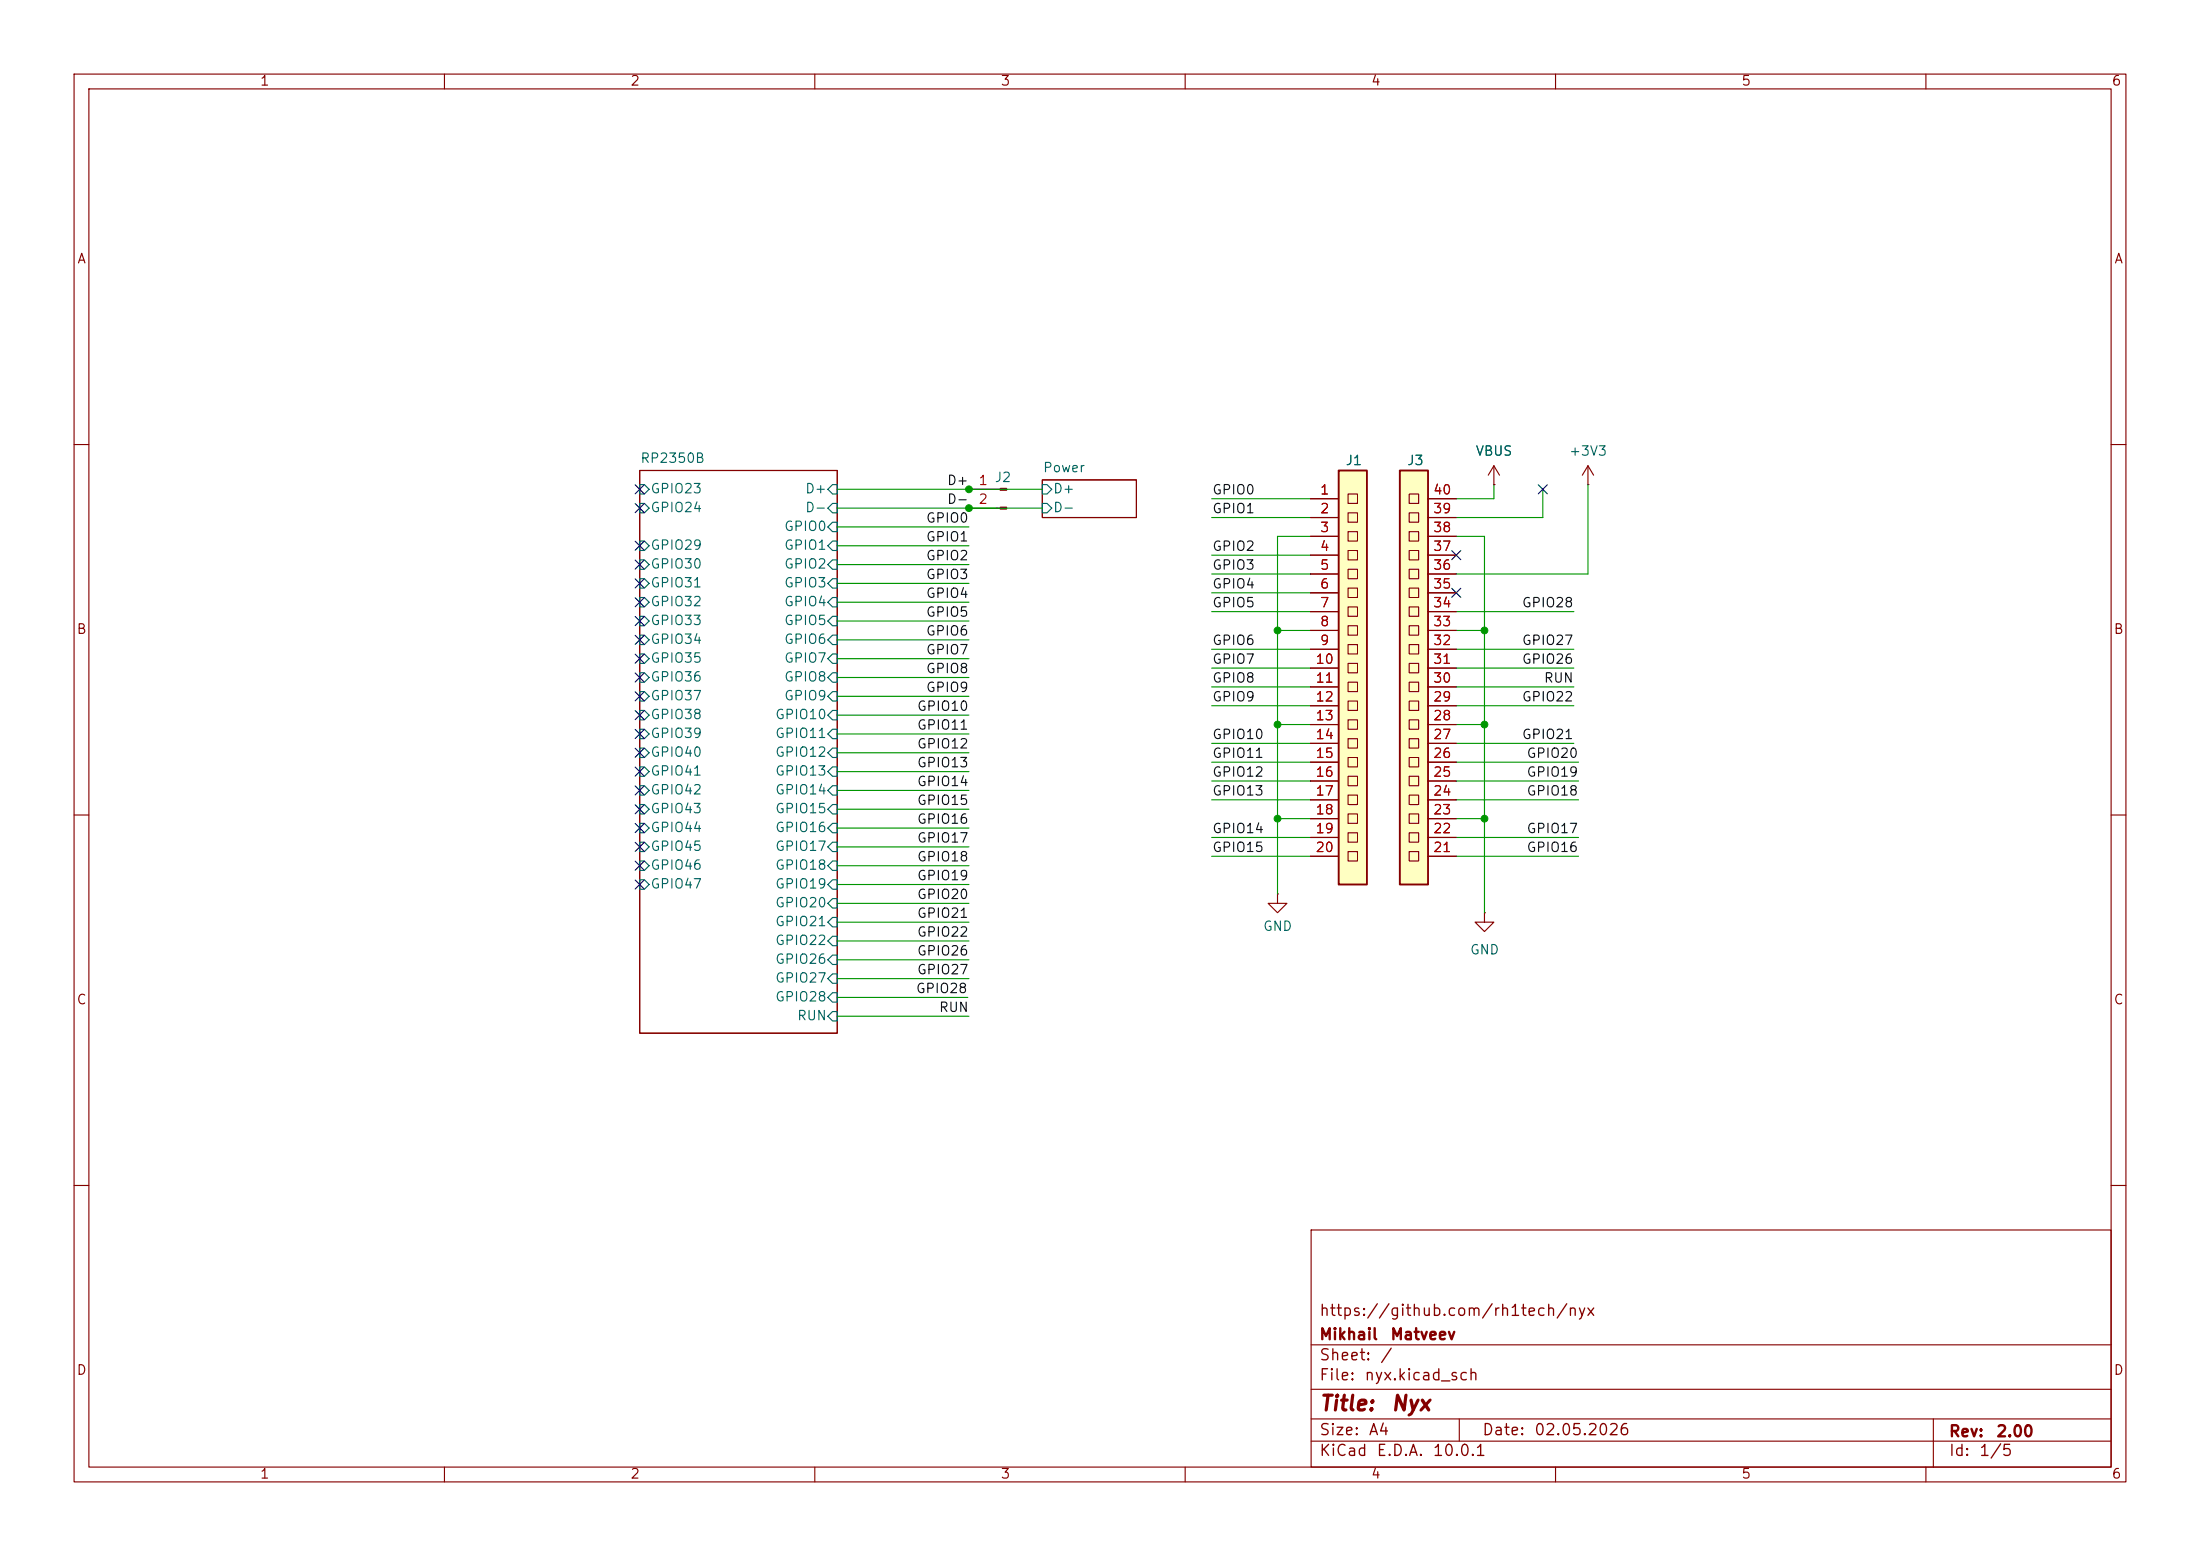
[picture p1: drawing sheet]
(kicad_sch
 (version 20260306)
 (generator "eeschema")
 (generator_version "10.0")
 (paper "A4")
 (title_block
  (title "${NAME}")
  (date "${DATE}")
  (rev "${VERSION}")
  (company "Mikhail Matveev")
  (comment 1 "https://github.com/rh1tech/nyx"))
 (lib_symbols
  (symbol "Nyx:+3V3"
   (power global)
   (pin_numbers (hide yes))
   (pin_names
    (offset 0) (hide yes)) (exclude_from_sim no) (in_bom yes) (on_board yes)
   (in_pos_files yes)
   (duplicate_pin_numbers_are_jumpers no)
   (property "Reference" "#PWR" (at 0 -3.81 0) (show_name no) (do_not_autoplace no) (hide yes) (effects (font (size 1.27 1.27))))
   (property "Value" "+3V3" (at 0 3.556 0) (show_name no) (do_not_autoplace no) (effects (font (size 1.27 1.27))))
   (property "Footprint" "" (at 0 0 0) (show_name no) (do_not_autoplace no) (hide yes) (effects (font (size 1.27 1.27))))
   (property "Datasheet" "" (at 0 0 0) (show_name no) (do_not_autoplace no) (hide yes) (effects (font (size 1.27 1.27))))
   (property "Description" "Power symbol creates a global label with name \"+3V3\"" (at 0 0 0) (show_name no) (do_not_autoplace no) (hide yes) (effects (font (size 1.27 1.27))))
   (symbol "+3V3_0_1"
    (polyline (pts (xy -0.762 1.27) (xy 0 2.54)) (stroke (width 0) (type default)) (fill (type none)))
    (polyline (pts (xy 0 2.54) (xy 0.762 1.27)) (stroke (width 0) (type default)) (fill (type none)))
    (polyline (pts (xy 0 0) (xy 0 2.54)) (stroke (width 0) (type default)) (fill (type none))))
   (symbol "+3V3_1_1"
    (pin power_in line (at 0 0 90) (length 0) (name "" (effects (font (size 1.27 1.27)))) (number "1" (effects (font (size 1.27 1.27))))))
   (embedded_fonts no))
  (symbol "Nyx:CON_PICO_1-20" (exclude_from_sim no) (in_bom yes) (on_board yes)
   (in_pos_files yes)
   (duplicate_pin_numbers_are_jumpers no)
   (property "Reference" "J2" (at -15.875 29.21 0) (show_name no) (do_not_autoplace no) (effects (font (size 1.27 1.27)) (justify left)))
   (property "Value" "" (at 3.81 -15.24 0) (show_name no) (do_not_autoplace no) (effects (font (size 1.27 1.27))))
   (property "Footprint" "Nyx:CON_PICO_1-20" (at 1.27 -15.24 0) (show_name no) (do_not_autoplace no) (hide yes) (effects (font (size 1.27 1.27))))
   (property "Datasheet" "" (at 3.81 -15.24 0) (show_name no) (do_not_autoplace no) (hide yes) (effects (font (size 1.27 1.27))))
   (property "Description" "" (at 0 0 0) (show_name no) (do_not_autoplace no) (hide yes) (effects (font (size 1.27 1.27))))
   (symbol "CON_PICO_1-20_0_1"
    (rectangle (start -16.51 26.67) (end -12.7 -29.21) (stroke (width 0.254) (type default)) (fill (type background)))
    (rectangle (start -15.24 23.495) (end -13.97 22.225) (stroke (width 0) (type default)) (fill (type none)))
    (rectangle (start -15.24 20.955) (end -13.97 19.685) (stroke (width 0) (type default)) (fill (type none)))
    (rectangle (start -15.24 18.415) (end -13.97 17.145) (stroke (width 0) (type default)) (fill (type none)))
    (rectangle (start -15.24 15.875) (end -13.97 14.605) (stroke (width 0) (type default)) (fill (type none)))
    (rectangle (start -15.24 13.335) (end -13.97 12.065) (stroke (width 0) (type default)) (fill (type none)))
    (rectangle (start -15.24 10.795) (end -13.97 9.525) (stroke (width 0) (type default)) (fill (type none)))
    (rectangle (start -15.24 8.255) (end -13.97 6.985) (stroke (width 0) (type default)) (fill (type none)))
    (rectangle (start -15.24 5.715) (end -13.97 4.445) (stroke (width 0) (type default)) (fill (type none)))
    (rectangle (start -15.24 3.175) (end -13.97 1.905) (stroke (width 0) (type default)) (fill (type none)))
    (rectangle (start -15.24 0.635) (end -13.97 -0.635) (stroke (width 0) (type default)) (fill (type none)))
    (rectangle (start -15.24 -1.905) (end -13.97 -3.175) (stroke (width 0) (type default)) (fill (type none)))
    (rectangle (start -15.24 -4.445) (end -13.97 -5.715) (stroke (width 0) (type default)) (fill (type none)))
    (rectangle (start -15.24 -6.985) (end -13.97 -8.255) (stroke (width 0) (type default)) (fill (type none)))
    (rectangle (start -15.24 -9.525) (end -13.97 -10.795) (stroke (width 0) (type default)) (fill (type none)))
    (rectangle (start -15.24 -12.065) (end -13.97 -13.335) (stroke (width 0) (type default)) (fill (type none)))
    (rectangle (start -15.24 -14.605) (end -13.97 -15.875) (stroke (width 0) (type default)) (fill (type none)))
    (rectangle (start -15.24 -17.145) (end -13.97 -18.415) (stroke (width 0) (type default)) (fill (type none)))
    (rectangle (start -15.24 -19.685) (end -13.97 -20.955) (stroke (width 0) (type default)) (fill (type none)))
    (rectangle (start -15.24 -22.225) (end -13.97 -23.495) (stroke (width 0) (type default)) (fill (type none)))
    (rectangle (start -15.24 -24.765) (end -13.97 -26.035) (stroke (width 0) (type default)) (fill (type none))))
   (symbol "CON_PICO_1-20_1_1"
    (pin input line (at -20.32 22.86 0) (length 3.81) (name "" (effects (font (size 1.27 1.27)))) (number "1" (effects (font (size 1.27 1.27)))))
    (pin input line (at -20.32 20.32 0) (length 3.81) (name "" (effects (font (size 1.27 1.27)))) (number "2" (effects (font (size 1.27 1.27)))))
    (pin input line (at -20.32 17.78 0) (length 3.81) (name "" (effects (font (size 1.27 1.27)))) (number "3" (effects (font (size 1.27 1.27)))))
    (pin input line (at -20.32 15.24 0) (length 3.81) (name "" (effects (font (size 1.27 1.27)))) (number "4" (effects (font (size 1.27 1.27)))))
    (pin input line (at -20.32 12.7 0) (length 3.81) (name "" (effects (font (size 1.27 1.27)))) (number "5" (effects (font (size 1.27 1.27)))))
    (pin input line (at -20.32 10.16 0) (length 3.81) (name "" (effects (font (size 1.27 1.27)))) (number "6" (effects (font (size 1.27 1.27)))))
    (pin input line (at -20.32 7.62 0) (length 3.81) (name "" (effects (font (size 1.27 1.27)))) (number "7" (effects (font (size 1.27 1.27)))))
    (pin input line (at -20.32 5.08 0) (length 3.81) (name "" (effects (font (size 1.27 1.27)))) (number "8" (effects (font (size 1.27 1.27)))))
    (pin input line (at -20.32 2.54 0) (length 3.81) (name "" (effects (font (size 1.27 1.27)))) (number "9" (effects (font (size 1.27 1.27)))))
    (pin input line (at -20.32 0 0) (length 3.81) (name "" (effects (font (size 1.27 1.27)))) (number "10" (effects (font (size 1.27 1.27)))))
    (pin input line (at -20.32 -2.54 0) (length 3.81) (name "" (effects (font (size 1.27 1.27)))) (number "11" (effects (font (size 1.27 1.27)))))
    (pin input line (at -20.32 -5.08 0) (length 3.81) (name "" (effects (font (size 1.27 1.27)))) (number "12" (effects (font (size 1.27 1.27)))))
    (pin input line (at -20.32 -7.62 0) (length 3.81) (name "" (effects (font (size 1.27 1.27)))) (number "13" (effects (font (size 1.27 1.27)))))
    (pin input line (at -20.32 -10.16 0) (length 3.81) (name "" (effects (font (size 1.27 1.27)))) (number "14" (effects (font (size 1.27 1.27)))))
    (pin input line (at -20.32 -12.7 0) (length 3.81) (name "" (effects (font (size 1.27 1.27)))) (number "15" (effects (font (size 1.27 1.27)))))
    (pin input line (at -20.32 -15.24 0) (length 3.81) (name "" (effects (font (size 1.27 1.27)))) (number "16" (effects (font (size 1.27 1.27)))))
    (pin input line (at -20.32 -17.78 0) (length 3.81) (name "" (effects (font (size 1.27 1.27)))) (number "17" (effects (font (size 1.27 1.27)))))
    (pin input line (at -20.32 -20.32 0) (length 3.81) (name "" (effects (font (size 1.27 1.27)))) (number "18" (effects (font (size 1.27 1.27)))))
    (pin input line (at -20.32 -22.86 0) (length 3.81) (name "" (effects (font (size 1.27 1.27)))) (number "19" (effects (font (size 1.27 1.27)))))
    (pin input line (at -20.32 -25.4 0) (length 3.81) (name "" (effects (font (size 1.27 1.27)))) (number "20" (effects (font (size 1.27 1.27))))))
   (embedded_fonts no))
  (symbol "Nyx:CON_PICO_21-40" (exclude_from_sim no) (in_bom yes) (on_board yes)
   (in_pos_files yes)
   (duplicate_pin_numbers_are_jumpers no)
   (property "Reference" "J1" (at 15.875 29.21 0) (show_name no) (do_not_autoplace no) (effects (font (size 1.27 1.27))))
   (property "Value" "" (at 3.81 -15.24 0) (show_name no) (do_not_autoplace no) (effects (font (size 1.27 1.27))))
   (property "Footprint" "Nyx:CON_PICO_21-40" (at 1.27 -15.24 0) (show_name no) (do_not_autoplace no) (hide yes) (effects (font (size 1.27 1.27))))
   (property "Datasheet" "" (at 3.81 -15.24 0) (show_name no) (do_not_autoplace no) (hide yes) (effects (font (size 1.27 1.27))))
   (property "Description" "" (at 0 0 0) (show_name no) (do_not_autoplace no) (hide yes) (effects (font (size 1.27 1.27))))
   (symbol "CON_PICO_21-40_0_1"
    (rectangle (start 13.97 26.67) (end 17.78 -29.21) (stroke (width 0.254) (type default)) (fill (type background)))
    (rectangle (start 15.24 23.495) (end 16.51 22.225) (stroke (width 0) (type default)) (fill (type none)))
    (rectangle (start 15.24 20.955) (end 16.51 19.685) (stroke (width 0) (type default)) (fill (type none)))
    (rectangle (start 15.24 18.415) (end 16.51 17.145) (stroke (width 0) (type default)) (fill (type none)))
    (rectangle (start 15.24 15.875) (end 16.51 14.605) (stroke (width 0) (type default)) (fill (type none)))
    (rectangle (start 15.24 13.335) (end 16.51 12.065) (stroke (width 0) (type default)) (fill (type none)))
    (rectangle (start 15.24 10.795) (end 16.51 9.525) (stroke (width 0) (type default)) (fill (type none)))
    (rectangle (start 15.24 8.255) (end 16.51 6.985) (stroke (width 0) (type default)) (fill (type none)))
    (rectangle (start 15.24 5.715) (end 16.51 4.445) (stroke (width 0) (type default)) (fill (type none)))
    (rectangle (start 15.24 3.175) (end 16.51 1.905) (stroke (width 0) (type default)) (fill (type none)))
    (rectangle (start 15.24 0.635) (end 16.51 -0.635) (stroke (width 0) (type default)) (fill (type none)))
    (rectangle (start 15.24 -1.905) (end 16.51 -3.175) (stroke (width 0) (type default)) (fill (type none)))
    (rectangle (start 15.24 -4.445) (end 16.51 -5.715) (stroke (width 0) (type default)) (fill (type none)))
    (rectangle (start 15.24 -6.985) (end 16.51 -8.255) (stroke (width 0) (type default)) (fill (type none)))
    (rectangle (start 15.24 -9.525) (end 16.51 -10.795) (stroke (width 0) (type default)) (fill (type none)))
    (rectangle (start 15.24 -12.065) (end 16.51 -13.335) (stroke (width 0) (type default)) (fill (type none)))
    (rectangle (start 15.24 -14.605) (end 16.51 -15.875) (stroke (width 0) (type default)) (fill (type none)))
    (rectangle (start 15.24 -17.145) (end 16.51 -18.415) (stroke (width 0) (type default)) (fill (type none)))
    (rectangle (start 15.24 -19.685) (end 16.51 -20.955) (stroke (width 0) (type default)) (fill (type none)))
    (rectangle (start 15.24 -22.225) (end 16.51 -23.495) (stroke (width 0) (type default)) (fill (type none)))
    (rectangle (start 15.24 -24.765) (end 16.51 -26.035) (stroke (width 0) (type default)) (fill (type none))))
   (symbol "CON_PICO_21-40_1_1"
    (pin input line (at 21.59 -25.4 180) (length 3.81) (name "" (effects (font (size 1.27 1.27)))) (number "21" (effects (font (size 1.27 1.27)))))
    (pin input line (at 21.59 -22.86 180) (length 3.81) (name "" (effects (font (size 1.27 1.27)))) (number "22" (effects (font (size 1.27 1.27)))))
    (pin input line (at 21.59 -20.32 180) (length 3.81) (name "" (effects (font (size 1.27 1.27)))) (number "23" (effects (font (size 1.27 1.27)))))
    (pin input line (at 21.59 -17.78 180) (length 3.81) (name "" (effects (font (size 1.27 1.27)))) (number "24" (effects (font (size 1.27 1.27)))))
    (pin input line (at 21.59 -15.24 180) (length 3.81) (name "" (effects (font (size 1.27 1.27)))) (number "25" (effects (font (size 1.27 1.27)))))
    (pin input line (at 21.59 -12.7 180) (length 3.81) (name "" (effects (font (size 1.27 1.27)))) (number "26" (effects (font (size 1.27 1.27)))))
    (pin input line (at 21.59 -10.16 180) (length 3.81) (name "" (effects (font (size 1.27 1.27)))) (number "27" (effects (font (size 1.27 1.27)))))
    (pin input line (at 21.59 -7.62 180) (length 3.81) (name "" (effects (font (size 1.27 1.27)))) (number "28" (effects (font (size 1.27 1.27)))))
    (pin input line (at 21.59 -5.08 180) (length 3.81) (name "" (effects (font (size 1.27 1.27)))) (number "29" (effects (font (size 1.27 1.27)))))
    (pin input line (at 21.59 -2.54 180) (length 3.81) (name "" (effects (font (size 1.27 1.27)))) (number "30" (effects (font (size 1.27 1.27)))))
    (pin input line (at 21.59 0 180) (length 3.81) (name "" (effects (font (size 1.27 1.27)))) (number "31" (effects (font (size 1.27 1.27)))))
    (pin input line (at 21.59 2.54 180) (length 3.81) (name "" (effects (font (size 1.27 1.27)))) (number "32" (effects (font (size 1.27 1.27)))))
    (pin input line (at 21.59 5.08 180) (length 3.81) (name "" (effects (font (size 1.27 1.27)))) (number "33" (effects (font (size 1.27 1.27)))))
    (pin input line (at 21.59 7.62 180) (length 3.81) (name "" (effects (font (size 1.27 1.27)))) (number "34" (effects (font (size 1.27 1.27)))))
    (pin input line (at 21.59 10.16 180) (length 3.81) (name "" (effects (font (size 1.27 1.27)))) (number "35" (effects (font (size 1.27 1.27)))))
    (pin input line (at 21.59 12.7 180) (length 3.81) (name "" (effects (font (size 1.27 1.27)))) (number "36" (effects (font (size 1.27 1.27)))))
    (pin input line (at 21.59 15.24 180) (length 3.81) (name "" (effects (font (size 1.27 1.27)))) (number "37" (effects (font (size 1.27 1.27)))))
    (pin input line (at 21.59 17.78 180) (length 3.81) (name "" (effects (font (size 1.27 1.27)))) (number "38" (effects (font (size 1.27 1.27)))))
    (pin input line (at 21.59 20.32 180) (length 3.81) (name "" (effects (font (size 1.27 1.27)))) (number "39" (effects (font (size 1.27 1.27)))))
    (pin input line (at 21.59 22.86 180) (length 3.81) (name "" (effects (font (size 1.27 1.27)))) (number "40" (effects (font (size 1.27 1.27))))))
   (embedded_fonts no))
  (symbol "Nyx:Conn_01x02_Pin"
   (pin_names
    (offset 1.016) (hide yes)) (exclude_from_sim no) (in_bom yes) (on_board yes)
   (in_pos_files yes)
   (duplicate_pin_numbers_are_jumpers no)
   (property "Reference" "J" (at 0 2.54 0) (show_name no) (do_not_autoplace no) (effects (font (size 1.27 1.27))))
   (property "Value" "Conn_01x02_Pin" (at 0 -5.08 0) (show_name no) (do_not_autoplace no) (effects (font (size 1.27 1.27))))
   (property "Footprint" "" (at 0 0 0) (show_name no) (do_not_autoplace no) (hide yes) (effects (font (size 1.27 1.27))))
   (property "Datasheet" "" (at 0 0 0) (show_name no) (do_not_autoplace no) (hide yes) (effects (font (size 1.27 1.27))))
   (property "Description" "Generic connector, single row, 01x02, script generated" (at 0 0 0) (show_name no) (do_not_autoplace no) (hide yes) (effects (font (size 1.27 1.27))))
   (property "ki_locked" "" (at 0 0 0) (show_name no) (do_not_autoplace no) (effects (font (size 1.27 1.27))))
   (symbol "Conn_01x02_Pin_1_1"
    (rectangle (start 0.8636 0.127) (end 0 -0.127) (stroke (width 0.1524) (type default)) (fill (type outline)))
    (rectangle (start 0.8636 -2.413) (end 0 -2.667) (stroke (width 0.1524) (type default)) (fill (type outline)))
    (polyline (pts (xy 1.27 0) (xy 0.8636 0)) (stroke (width 0.1524) (type default)) (fill (type none)))
    (polyline (pts (xy 1.27 -2.54) (xy 0.8636 -2.54)) (stroke (width 0.1524) (type default)) (fill (type none)))
    (pin passive line (at 5.08 0 180) (length 3.81) (name "Pin_1" (effects (font (size 1.27 1.27)))) (number "1" (effects (font (size 1.27 1.27)))))
    (pin passive line (at 5.08 -2.54 180) (length 3.81) (name "Pin_2" (effects (font (size 1.27 1.27)))) (number "2" (effects (font (size 1.27 1.27))))))
   (embedded_fonts no))
  (symbol "Nyx:GND"
   (power global)
   (pin_numbers (hide yes))
   (pin_names
    (offset 0) (hide yes)) (exclude_from_sim no) (in_bom yes) (on_board yes)
   (in_pos_files yes)
   (duplicate_pin_numbers_are_jumpers no)
   (property "Reference" "#PWR" (at 0 -6.35 0) (show_name no) (do_not_autoplace no) (hide yes) (effects (font (size 1.27 1.27))))
   (property "Value" "GND" (at 0 -3.81 0) (show_name no) (do_not_autoplace no) (effects (font (size 1.27 1.27))))
   (property "Footprint" "" (at 0 0 0) (show_name no) (do_not_autoplace no) (hide yes) (effects (font (size 1.27 1.27))))
   (property "Datasheet" "" (at 0 0 0) (show_name no) (do_not_autoplace no) (hide yes) (effects (font (size 1.27 1.27))))
   (property "Description" "Power symbol creates a global label with name \"GND\" , ground" (at 0 0 0) (show_name no) (do_not_autoplace no) (hide yes) (effects (font (size 1.27 1.27))))
   (symbol "GND_0_1"
    (polyline (pts (xy 0 0) (xy 0 -1.27) (xy 1.27 -1.27) (xy 0 -2.54) (xy -1.27 -1.27) (xy 0 -1.27)) (stroke (width 0) (type default)) (fill (type none))))
   (symbol "GND_1_1"
    (pin power_in line (at 0 0 270) (length 0) (name "" (effects (font (size 1.27 1.27)))) (number "1" (effects (font (size 1.27 1.27))))))
   (embedded_fonts no))
  (symbol "Nyx:VBUS"
   (power global)
   (pin_numbers (hide yes))
   (pin_names
    (offset 0) (hide yes)) (exclude_from_sim no) (in_bom yes) (on_board yes)
   (in_pos_files yes)
   (duplicate_pin_numbers_are_jumpers no)
   (property "Reference" "#PWR" (at 0 -3.81 0) (show_name no) (do_not_autoplace no) (hide yes) (effects (font (size 1.27 1.27))))
   (property "Value" "VBUS" (at 0 3.556 0) (show_name no) (do_not_autoplace no) (effects (font (size 1.27 1.27))))
   (property "Footprint" "" (at 0 0 0) (show_name no) (do_not_autoplace no) (hide yes) (effects (font (size 1.27 1.27))))
   (property "Datasheet" "" (at 0 0 0) (show_name no) (do_not_autoplace no) (hide yes) (effects (font (size 1.27 1.27))))
   (property "Description" "Power symbol creates a global label with name \"VBUS\"" (at 0 0 0) (show_name no) (do_not_autoplace no) (hide yes) (effects (font (size 1.27 1.27))))
   (symbol "VBUS_0_1"
    (polyline (pts (xy -0.762 1.27) (xy 0 2.54)) (stroke (width 0) (type default)) (fill (type none)))
    (polyline (pts (xy 0 2.54) (xy 0.762 1.27)) (stroke (width 0) (type default)) (fill (type none)))
    (polyline (pts (xy 0 0) (xy 0 2.54)) (stroke (width 0) (type default)) (fill (type none))))
   (symbol "VBUS_1_1"
    (pin power_in line (at 0 0 90) (length 0) (name "" (effects (font (size 1.27 1.27)))) (number "1" (effects (font (size 1.27 1.27))))))
   (embedded_fonts no)))
 (junction
  (at 200.406 110.49)
  (diameter 0)
  (color 0 0 0 0))
 (junction
  (at 130.81 66.04)
  (diameter 0)
  (color 0 0 0 0))
 (junction
  (at 172.466 110.49)
  (diameter 0)
  (color 0 0 0 0))
 (junction
  (at 172.466 97.79)
  (diameter 0)
  (color 0 0 0 0))
 (junction
  (at 200.406 97.79)
  (diameter 0)
  (color 0 0 0 0))
 (junction
  (at 200.406 85.09)
  (diameter 0)
  (color 0 0 0 0))
 (junction
  (at 172.466 85.09)
  (diameter 0)
  (color 0 0 0 0))
 (junction
  (at 130.81 68.58)
  (diameter 0)
  (color 0 0 0 0))
 (no_connect
  (at 196.596 74.93))
 (no_connect
  (at 86.36 78.74))
 (no_connect
  (at 86.36 106.68))
 (no_connect
  (at 86.36 104.14))
 (no_connect
  (at 86.36 68.58))
 (no_connect
  (at 86.36 73.66))
 (no_connect
  (at 86.36 93.98))
 (no_connect
  (at 86.36 88.9))
 (no_connect
  (at 86.36 81.28))
 (no_connect
  (at 86.36 76.2))
 (no_connect
  (at 86.36 109.22))
 (no_connect
  (at 86.36 96.52))
 (no_connect
  (at 86.36 83.82))
 (no_connect
  (at 86.36 116.84))
 (no_connect
  (at 86.36 119.38))
 (no_connect
  (at 208.28 66.04))
 (no_connect
  (at 196.596 80.01))
 (no_connect
  (at 86.36 91.44))
 (no_connect
  (at 86.36 99.06))
 (no_connect
  (at 86.36 111.76))
 (no_connect
  (at 86.36 86.36))
 (no_connect
  (at 86.36 66.04))
 (no_connect
  (at 86.36 114.3))
 (no_connect
  (at 86.36 101.6))
 (wire
  (pts (xy 113.03 121.92) (xy 130.81 121.92))
  (stroke (width 0) (type default)))
 (wire
  (pts (xy 196.596 107.95) (xy 213.106 107.95))
  (stroke (width 0) (type default)))
 (wire
  (pts (xy 163.576 102.87) (xy 176.911 102.87))
  (stroke (width 0) (type default)))
 (wire
  (pts (xy 113.03 78.74) (xy 130.81 78.74))
  (stroke (width 0) (type default)))
 (wire
  (pts (xy 196.596 69.85) (xy 208.28 69.85))
  (stroke (width 0) (type default)))
 (wire
  (pts (xy 130.81 66.04) (xy 140.716 66.04))
  (stroke (width 0) (type default)))
 (wire
  (pts (xy 113.03 96.52) (xy 130.81 96.52))
  (stroke (width 0) (type default)))
 (wire
  (pts (xy 196.596 67.31) (xy 201.676 67.31))
  (stroke (width 0) (type default)))
 (wire
  (pts (xy 212.471 82.55) (xy 196.596 82.55))
  (stroke (width 0) (type default)))
 (wire
  (pts (xy 113.03 93.98) (xy 130.81 93.98))
  (stroke (width 0) (type default)))
 (wire
  (pts (xy 163.576 69.85) (xy 176.911 69.85))
  (stroke (width 0) (type default)))
 (wire
  (pts (xy 113.03 83.82) (xy 130.81 83.82))
  (stroke (width 0) (type default)))
 (wire
  (pts (xy 200.406 97.79) (xy 200.406 110.49))
  (stroke (width 0) (type default)))
 (wire
  (pts (xy 113.03 86.36) (xy 130.81 86.36))
  (stroke (width 0) (type default)))
 (wire
  (pts (xy 196.596 110.49) (xy 200.406 110.49))
  (stroke (width 0) (type default)))
 (wire
  (pts (xy 196.596 97.79) (xy 200.406 97.79))
  (stroke (width 0) (type default)))
 (wire
  (pts (xy 172.466 97.79) (xy 172.466 110.49))
  (stroke (width 0) (type default)))
 (wire
  (pts (xy 130.6598 134.62) (xy 113.03 134.62))
  (stroke (width 0) (type default)))
 (wire
  (pts (xy 113.03 104.14) (xy 130.81 104.14))
  (stroke (width 0) (type default)))
 (wire
  (pts (xy 172.466 97.79) (xy 176.911 97.79))
  (stroke (width 0) (type default)))
 (wire
  (pts (xy 113.03 66.04) (xy 130.81 66.04))
  (stroke (width 0) (type default)))
 (wire
  (pts (xy 212.471 87.63) (xy 196.596 87.63))
  (stroke (width 0) (type default)))
 (wire
  (pts (xy 196.596 115.57) (xy 213.106 115.57))
  (stroke (width 0) (type default)))
 (wire
  (pts (xy 130.81 68.58) (xy 140.716 68.58))
  (stroke (width 0) (type default)))
 (wire
  (pts (xy 113.03 101.6) (xy 130.81 101.6))
  (stroke (width 0) (type default)))
 (wire
  (pts (xy 208.28 66.04) (xy 208.28 69.85))
  (stroke (width 0) (type default)))
 (wire
  (pts (xy 163.576 113.03) (xy 176.911 113.03))
  (stroke (width 0) (type default)))
 (wire
  (pts (xy 196.596 72.39) (xy 200.406 72.39))
  (stroke (width 0) (type default)))
 (wire
  (pts (xy 113.03 73.66) (xy 130.81 73.66))
  (stroke (width 0) (type default)))
 (wire
  (pts (xy 214.376 77.47) (xy 214.376 65.405))
  (stroke (width 0) (type default)))
 (wire
  (pts (xy 196.596 77.47) (xy 214.376 77.47))
  (stroke (width 0) (type default)))
 (wire
  (pts (xy 130.81 129.54) (xy 113.03 129.54))
  (stroke (width 0) (type default)))
 (wire
  (pts (xy 163.576 95.25) (xy 176.911 95.25))
  (stroke (width 0) (type default)))
 (wire
  (pts (xy 196.596 95.25) (xy 212.471 95.25))
  (stroke (width 0) (type default)))
 (wire
  (pts (xy 113.03 114.3) (xy 130.81 114.3))
  (stroke (width 0) (type default)))
 (wire
  (pts (xy 163.576 105.41) (xy 176.911 105.41))
  (stroke (width 0) (type default)))
 (wire
  (pts (xy 113.03 88.9) (xy 130.81 88.9))
  (stroke (width 0) (type default)))
 (wire
  (pts (xy 163.576 90.17) (xy 176.911 90.17))
  (stroke (width 0) (type default)))
 (wire
  (pts (xy 196.596 102.87) (xy 213.106 102.87))
  (stroke (width 0) (type default)))
 (wire
  (pts (xy 176.911 72.39) (xy 172.466 72.39))
  (stroke (width 0) (type default)))
 (wire
  (pts (xy 172.466 72.39) (xy 172.466 85.09))
  (stroke (width 0) (type default)))
 (wire
  (pts (xy 196.596 113.03) (xy 213.106 113.03))
  (stroke (width 0) (type default)))
 (wire
  (pts (xy 113.03 116.84) (xy 130.81 116.84))
  (stroke (width 0) (type default)))
 (wire
  (pts (xy 113.03 76.2) (xy 130.81 76.2))
  (stroke (width 0) (type default)))
 (wire
  (pts (xy 113.03 71.12) (xy 130.81 71.12))
  (stroke (width 0) (type default)))
 (wire
  (pts (xy 196.596 92.71) (xy 212.471 92.71))
  (stroke (width 0) (type default)))
 (wire
  (pts (xy 163.576 77.47) (xy 176.911 77.47))
  (stroke (width 0) (type default)))
 (wire
  (pts (xy 163.576 92.71) (xy 176.911 92.71))
  (stroke (width 0) (type default)))
 (wire
  (pts (xy 113.03 124.46) (xy 130.81 124.46))
  (stroke (width 0) (type default)))
 (wire
  (pts (xy 130.81 127) (xy 113.03 127))
  (stroke (width 0) (type default)))
 (wire
  (pts (xy 172.466 110.49) (xy 176.911 110.49))
  (stroke (width 0) (type default)))
 (wire
  (pts (xy 200.406 72.39) (xy 200.406 85.09))
  (stroke (width 0) (type default)))
 (wire
  (pts (xy 201.676 65.405) (xy 201.676 67.31))
  (stroke (width 0) (type default)))
 (wire
  (pts (xy 130.81 132.08) (xy 113.03 132.08))
  (stroke (width 0) (type default)))
 (wire
  (pts (xy 130.81 137.16) (xy 113.03 137.16))
  (stroke (width 0) (type default)))
 (wire
  (pts (xy 113.03 106.68) (xy 130.81 106.68))
  (stroke (width 0) (type default)))
 (wire
  (pts (xy 163.576 107.95) (xy 176.911 107.95))
  (stroke (width 0) (type default)))
 (wire
  (pts (xy 113.03 111.76) (xy 130.81 111.76))
  (stroke (width 0) (type default)))
 (wire
  (pts (xy 163.576 80.01) (xy 176.911 80.01))
  (stroke (width 0) (type default)))
 (wire
  (pts (xy 172.466 85.09) (xy 172.466 97.79))
  (stroke (width 0) (type default)))
 (wire
  (pts (xy 196.596 100.33) (xy 212.471 100.33))
  (stroke (width 0) (type default)))
 (wire
  (pts (xy 113.03 119.38) (xy 130.81 119.38))
  (stroke (width 0) (type default)))
 (wire
  (pts (xy 113.03 91.44) (xy 130.81 91.44))
  (stroke (width 0) (type default)))
 (wire
  (pts (xy 212.471 90.17) (xy 196.596 90.17))
  (stroke (width 0) (type default)))
 (wire
  (pts (xy 113.03 99.06) (xy 130.81 99.06))
  (stroke (width 0) (type default)))
 (wire
  (pts (xy 163.576 67.31) (xy 176.911 67.31))
  (stroke (width 0) (type default)))
 (wire
  (pts (xy 113.03 68.58) (xy 130.81 68.58))
  (stroke (width 0) (type default)))
 (wire
  (pts (xy 196.596 105.41) (xy 213.106 105.41))
  (stroke (width 0) (type default)))
 (wire
  (pts (xy 163.576 100.33) (xy 176.911 100.33))
  (stroke (width 0) (type default)))
 (wire
  (pts (xy 172.466 120.65) (xy 172.466 110.49))
  (stroke (width 0) (type default)))
 (wire
  (pts (xy 163.576 115.57) (xy 176.911 115.57))
  (stroke (width 0) (type default)))
 (wire
  (pts (xy 200.406 85.09) (xy 200.406 97.79))
  (stroke (width 0) (type default)))
 (wire
  (pts (xy 196.596 85.09) (xy 200.406 85.09))
  (stroke (width 0) (type default)))
 (wire
  (pts (xy 113.03 81.28) (xy 130.81 81.28))
  (stroke (width 0) (type default)))
 (wire
  (pts (xy 163.576 82.55) (xy 176.911 82.55))
  (stroke (width 0) (type default)))
 (wire
  (pts (xy 113.03 109.22) (xy 130.81 109.22))
  (stroke (width 0) (type default)))
 (wire
  (pts (xy 163.576 74.93) (xy 176.911 74.93))
  (stroke (width 0) (type default)))
 (wire
  (pts (xy 200.406 110.49) (xy 200.406 123.19))
  (stroke (width 0) (type default)))
 (wire
  (pts (xy 172.466 85.09) (xy 176.911 85.09))
  (stroke (width 0) (type default)))
 (wire
  (pts (xy 163.576 87.63) (xy 176.911 87.63))
  (stroke (width 0) (type default)))
 (label "GPIO13"
  (at 163.576 107.95 0)
  (effects (font (size 1.27 1.27)) (justify left bottom)))
 (label "GPIO22"
  (at 130.81 127 180)
  (effects (font (size 1.27 1.27)) (justify right bottom)))
 (label "GPIO1"
  (at 130.81 73.66 180)
  (effects (font (size 1.27 1.27)) (justify right bottom)))
 (label "D-"
  (at 130.81 68.58 180)
  (effects (font (size 1.27 1.27)) (justify right bottom)))
 (label "GPIO6"
  (at 130.81 86.36 180)
  (effects (font (size 1.27 1.27)) (justify right bottom)))
 (label "GPIO16"
  (at 130.81 111.76 180)
  (effects (font (size 1.27 1.27)) (justify right bottom)))
 (label "GPIO1"
  (at 163.576 69.85 0)
  (effects (font (size 1.27 1.27)) (justify left bottom)))
 (label "GPIO18"
  (at 213.106 107.95 180)
  (effects (font (size 1.27 1.27)) (justify right bottom)))
 (label "GPIO11"
  (at 163.576 102.87 0)
  (effects (font (size 1.27 1.27)) (justify left bottom)))
 (label "GPIO2"
  (at 163.576 74.93 0)
  (effects (font (size 1.27 1.27)) (justify left bottom)))
 (label "GPIO20"
  (at 213.106 102.87 180)
  (effects (font (size 1.27 1.27)) (justify right bottom)))
 (label "GPIO15"
  (at 163.576 115.57 0)
  (effects (font (size 1.27 1.27)) (justify left bottom)))
 (label "GPIO12"
  (at 130.81 101.6 180)
  (effects (font (size 1.27 1.27)) (justify right bottom)))
 (label "GPIO18"
  (at 130.81 116.84 180)
  (effects (font (size 1.27 1.27)) (justify right bottom)))
 (label "GPIO0"
  (at 130.81 71.12 180)
  (effects (font (size 1.27 1.27)) (justify right bottom)))
 (label "GPIO5"
  (at 163.576 82.55 0)
  (effects (font (size 1.27 1.27)) (justify left bottom)))
 (label "GPIO13"
  (at 130.81 104.14 180)
  (effects (font (size 1.27 1.27)) (justify right bottom)))
 (label "GPIO20"
  (at 130.81 121.92 180)
  (effects (font (size 1.27 1.27)) (justify right bottom)))
 (label "GPIO26"
  (at 130.81 129.54 180)
  (effects (font (size 1.27 1.27)) (justify right bottom)))
 (label "GPIO7"
  (at 130.81 88.9 180)
  (effects (font (size 1.27 1.27)) (justify right bottom)))
 (label "GPIO4"
  (at 163.576 80.01 0)
  (effects (font (size 1.27 1.27)) (justify left bottom)))
 (label "GPIO3"
  (at 130.81 78.74 180)
  (effects (font (size 1.27 1.27)) (justify right bottom)))
 (label "GPIO28"
  (at 212.471 82.55 180)
  (effects (font (size 1.27 1.27)) (justify right bottom)))
 (label "GPIO14"
  (at 163.576 113.03 0)
  (effects (font (size 1.27 1.27)) (justify left bottom)))
 (label "D+"
  (at 130.81 66.04 180)
  (effects (font (size 1.27 1.27)) (justify right bottom)))
 (label "GPIO17"
  (at 130.81 114.3 180)
  (effects (font (size 1.27 1.27)) (justify right bottom)))
 (label "GPIO22"
  (at 212.471 95.25 180)
  (effects (font (size 1.27 1.27)) (justify right bottom)))
 (label "GPIO21"
  (at 212.471 100.33 180)
  (effects (font (size 1.27 1.27)) (justify right bottom)))
 (label "GPIO11"
  (at 130.81 99.06 180)
  (effects (font (size 1.27 1.27)) (justify right bottom)))
 (label "GPIO6"
  (at 163.576 87.63 0)
  (effects (font (size 1.27 1.27)) (justify left bottom)))
 (label "GPIO8"
  (at 163.576 92.71 0)
  (effects (font (size 1.27 1.27)) (justify left bottom)))
 (label "GPIO2"
  (at 130.81 76.2 180)
  (effects (font (size 1.27 1.27)) (justify right bottom)))
 (label "GPIO5"
  (at 130.81 83.82 180)
  (effects (font (size 1.27 1.27)) (justify right bottom)))
 (label "GPIO4"
  (at 130.81 81.28 180)
  (effects (font (size 1.27 1.27)) (justify right bottom)))
 (label "GPIO14"
  (at 130.81 106.68 180)
  (effects (font (size 1.27 1.27)) (justify right bottom)))
 (label "GPIO17"
  (at 213.106 113.03 180)
  (effects (font (size 1.27 1.27)) (justify right bottom)))
 (label "RUN"
  (at 212.471 92.71 180)
  (effects (font (size 1.27 1.27)) (justify right bottom)))
 (label "GPIO9"
  (at 130.81 93.98 180)
  (effects (font (size 1.27 1.27)) (justify right bottom)))
 (label "GPIO28"
  (at 130.6598 134.62 180)
  (effects (font (size 1.27 1.27)) (justify right bottom)))
 (label "GPIO27"
  (at 130.81 132.08 180)
  (effects (font (size 1.27 1.27)) (justify right bottom)))
 (label "GPIO7"
  (at 163.576 90.17 0)
  (effects (font (size 1.27 1.27)) (justify left bottom)))
 (label "GPIO3"
  (at 163.576 77.47 0)
  (effects (font (size 1.27 1.27)) (justify left bottom)))
 (label "GPIO9"
  (at 163.576 95.25 0)
  (effects (font (size 1.27 1.27)) (justify left bottom)))
 (label "GPIO21"
  (at 130.81 124.46 180)
  (effects (font (size 1.27 1.27)) (justify right bottom)))
 (label "GPIO10"
  (at 130.81 96.52 180)
  (effects (font (size 1.27 1.27)) (justify right bottom)))
 (label "GPIO26"
  (at 212.471 90.17 180)
  (effects (font (size 1.27 1.27)) (justify right bottom)))
 (label "GPIO12"
  (at 163.576 105.41 0)
  (effects (font (size 1.27 1.27)) (justify left bottom)))
 (label "GPIO10"
  (at 163.576 100.33 0)
  (effects (font (size 1.27 1.27)) (justify left bottom)))
 (label "GPIO27"
  (at 212.471 87.63 180)
  (effects (font (size 1.27 1.27)) (justify right bottom)))
 (label "GPIO15"
  (at 130.81 109.22 180)
  (effects (font (size 1.27 1.27)) (justify right bottom)))
 (label "GPIO19"
  (at 130.81 119.38 180)
  (effects (font (size 1.27 1.27)) (justify right bottom)))
 (label "RUN"
  (at 130.81 137.16 180)
  (effects (font (size 1.27 1.27)) (justify right bottom)))
 (label "GPIO0"
  (at 163.576 67.31 0)
  (effects (font (size 1.27 1.27)) (justify left bottom)))
 (label "GPIO8"
  (at 130.81 91.44 180)
  (effects (font (size 1.27 1.27)) (justify right bottom)))
 (label "GPIO16"
  (at 213.106 115.57 180)
  (effects (font (size 1.27 1.27)) (justify right bottom)))
 (label "GPIO19"
  (at 213.106 105.41 180)
  (effects (font (size 1.27 1.27)) (justify right bottom)))
 (symbol
  (lib_id "Nyx:Conn_01x02_Pin")
  (at 135.89 66.04 0)
  (mirror y)
  (unit 1)
  (body_style 1)
  (exclude_from_sim no)
  (in_bom yes)
  (on_board yes)
  (in_pos_files yes)
  (dnp no)
  (property "Reference" "J2" (at 135.382 64.516 0) (show_name no) (do_not_autoplace no) (effects (font (size 1.27 1.27))))
  (property "Value" "" (at 135.255 64.77 0) (show_name no) (do_not_autoplace no) (effects (font (size 1.27 1.27))))
  (property "Footprint" "Nyx:TestPoint_Pad_1.0x1.0mm_x2" (at 135.89 66.04 0) (hide yes) (show_name no) (do_not_autoplace no) (effects (font (size 1.27 1.27))))
  (property "Datasheet" "" (at 135.89 66.04 0) (hide yes) (show_name no) (do_not_autoplace no) (effects (font (size 1.27 1.27))))
  (property "Description" "Generic connector, single row, 01x02, script generated" (at 135.89 66.04 0) (hide yes) (show_name no) (do_not_autoplace no) (effects (font (size 1.27 1.27))))
  (pin "2")
  (pin "1"))
 (symbol
  (lib_id "Nyx:+3V3")
  (at 214.376 65.405 0)
  (unit 1)
  (body_style 1)
  (exclude_from_sim no)
  (in_bom yes)
  (on_board yes)
  (in_pos_files yes)
  (dnp no)
  (fields_autoplaced yes)
  (property "Reference" "#PWR05" (at 214.376 69.215 0) (hide yes) (show_name no) (do_not_autoplace no) (effects (font (size 1.27 1.27))))
  (property "Value" "+3V3" (at 214.376 60.96 0) (show_name no) (do_not_autoplace no) (effects (font (size 1.27 1.27))))
  (property "Footprint" "" (at 214.376 65.405 0) (hide yes) (show_name no) (do_not_autoplace no) (effects (font (size 1.27 1.27))))
  (property "Datasheet" "" (at 214.376 65.405 0) (hide yes) (show_name no) (do_not_autoplace no) (effects (font (size 1.27 1.27))))
  (property "Description" "Power symbol creates a global label with name \"+3V3\"" (at 214.376 65.405 0) (hide yes) (show_name no) (do_not_autoplace no) (effects (font (size 1.27 1.27))))
  (pin "1"))
 (symbol
  (lib_id "Nyx:CON_PICO_1-20")
  (at 197.231 90.17 0)
  (unit 1)
  (body_style 1)
  (exclude_from_sim no)
  (in_bom yes)
  (on_board yes)
  (in_pos_files yes)
  (dnp no)
  (property "Reference" "J3" (at 189.865 62.23 0) (show_name no) (do_not_autoplace no) (effects (font (size 1.27 1.27)) (justify left)))
  (property "Value" "" (at 201.041 105.41 0) (show_name no) (do_not_autoplace no) (effects (font (size 1.27 1.27))))
  (property "Footprint" "Nyx:CON_PICO_1-20" (at 198.501 105.41 0) (hide yes) (show_name no) (do_not_autoplace no) (effects (font (size 1.27 1.27))))
  (property "Datasheet" "" (at 201.041 105.41 0) (hide yes) (show_name no) (do_not_autoplace no) (effects (font (size 1.27 1.27))))
  (property "Description" "" (at 197.231 90.17 0) (hide yes) (show_name no) (do_not_autoplace no) (effects (font (size 1.27 1.27))))
  (property "Height" "" (at 197.231 90.17 0) (show_name no) (do_not_autoplace no) (effects (font (size 1.27 1.27))))
  (property "MANUFACTURER" "" (at 197.231 90.17 0) (show_name no) (do_not_autoplace no) (effects (font (size 1.27 1.27))))
  (property "MAXIMUM_PACKAGE_HEIGHT" "" (at 197.231 90.17 0) (show_name no) (do_not_autoplace no) (effects (font (size 1.27 1.27))))
  (property "Manufacturer_Name" "" (at 197.231 90.17 0) (show_name no) (do_not_autoplace no) (effects (font (size 1.27 1.27))))
  (property "Manufacturer_Part_Number" "" (at 197.231 90.17 0) (show_name no) (do_not_autoplace no) (effects (font (size 1.27 1.27))))
  (property "Mouser Part Number" "" (at 197.231 90.17 0) (show_name no) (do_not_autoplace no) (effects (font (size 1.27 1.27))))
  (property "Mouser Price/Stock" "" (at 197.231 90.17 0) (show_name no) (do_not_autoplace no) (effects (font (size 1.27 1.27))))
  (property "PARTREV" "" (at 197.231 90.17 0) (show_name no) (do_not_autoplace no) (effects (font (size 1.27 1.27))))
  (property "STANDARD" "" (at 197.231 90.17 0) (show_name no) (do_not_autoplace no) (effects (font (size 1.27 1.27))))
  (pin "20")
  (pin "7")
  (pin "11")
  (pin "18")
  (pin "2")
  (pin "5")
  (pin "9")
  (pin "13")
  (pin "4")
  (pin "14")
  (pin "16")
  (pin "19")
  (pin "15")
  (pin "10")
  (pin "6")
  (pin "17")
  (pin "8")
  (pin "1")
  (pin "12")
  (pin "3"))
 (symbol
  (lib_id "Nyx:GND")
  (at 200.406 123.19 0)
  (unit 1)
  (body_style 1)
  (exclude_from_sim no)
  (in_bom yes)
  (on_board yes)
  (in_pos_files yes)
  (dnp no)
  (fields_autoplaced yes)
  (property "Reference" "#PWR02" (at 200.406 129.54 0) (hide yes) (show_name no) (do_not_autoplace no) (effects (font (size 1.27 1.27))))
  (property "Value" "GND" (at 200.406 128.27 0) (show_name no) (do_not_autoplace no) (effects (font (size 1.27 1.27))))
  (property "Footprint" "" (at 200.406 123.19 0) (hide yes) (show_name no) (do_not_autoplace no) (effects (font (size 1.27 1.27))))
  (property "Datasheet" "" (at 200.406 123.19 0) (hide yes) (show_name no) (do_not_autoplace no) (effects (font (size 1.27 1.27))))
  (property "Description" "Power symbol creates a global label with name \"GND\" , ground" (at 200.406 123.19 0) (hide yes) (show_name no) (do_not_autoplace no) (effects (font (size 1.27 1.27))))
  (pin "1"))
 (symbol
  (lib_id "Nyx:VBUS")
  (at 201.676 65.405 0)
  (unit 1)
  (body_style 1)
  (exclude_from_sim no)
  (in_bom yes)
  (on_board yes)
  (in_pos_files yes)
  (dnp no)
  (fields_autoplaced yes)
  (property "Reference" "#PWR03" (at 201.676 69.215 0) (hide yes) (show_name no) (do_not_autoplace no) (effects (font (size 1.27 1.27))))
  (property "Value" "VBUS" (at 201.676 60.96 0) (show_name no) (do_not_autoplace no) (effects (font (size 1.27 1.27))))
  (property "Footprint" "" (at 201.676 65.405 0) (hide yes) (show_name no) (do_not_autoplace no) (effects (font (size 1.27 1.27))))
  (property "Datasheet" "" (at 201.676 65.405 0) (hide yes) (show_name no) (do_not_autoplace no) (effects (font (size 1.27 1.27))))
  (property "Description" "Power symbol creates a global label with name \"VBUS\"" (at 201.676 65.405 0) (hide yes) (show_name no) (do_not_autoplace no) (effects (font (size 1.27 1.27))))
  (pin "1"))
 (symbol
  (lib_id "Nyx:GND")
  (at 172.466 120.65 0)
  (unit 1)
  (body_style 1)
  (exclude_from_sim no)
  (in_bom yes)
  (on_board yes)
  (in_pos_files yes)
  (dnp no)
  (fields_autoplaced yes)
  (property "Reference" "#PWR01" (at 172.466 127 0) (hide yes) (show_name no) (do_not_autoplace no) (effects (font (size 1.27 1.27))))
  (property "Value" "GND" (at 172.466 125.095 0) (show_name no) (do_not_autoplace no) (effects (font (size 1.27 1.27))))
  (property "Footprint" "" (at 172.466 120.65 0) (hide yes) (show_name no) (do_not_autoplace no) (effects (font (size 1.27 1.27))))
  (property "Datasheet" "" (at 172.466 120.65 0) (hide yes) (show_name no) (do_not_autoplace no) (effects (font (size 1.27 1.27))))
  (property "Description" "Power symbol creates a global label with name \"GND\" , ground" (at 172.466 120.65 0) (hide yes) (show_name no) (do_not_autoplace no) (effects (font (size 1.27 1.27))))
  (pin "1"))
 (symbol
  (lib_id "Nyx:CON_PICO_21-40")
  (at 175.006 90.17 0)
  (unit 1)
  (body_style 1)
  (exclude_from_sim no)
  (in_bom yes)
  (on_board yes)
  (in_pos_files yes)
  (dnp no)
  (property "Reference" "J1" (at 182.753 62.23 0) (show_name no) (do_not_autoplace no) (effects (font (size 1.27 1.27))))
  (property "Value" "" (at 190.881 62.23 0) (show_name no) (do_not_autoplace no) (effects (font (size 1.27 1.27))))
  (property "Footprint" "Nyx:CON_PICO_21-40" (at 176.276 105.41 0) (hide yes) (show_name no) (do_not_autoplace no) (effects (font (size 1.27 1.27))))
  (property "Datasheet" "" (at 178.816 105.41 0) (hide yes) (show_name no) (do_not_autoplace no) (effects (font (size 1.27 1.27))))
  (property "Description" "" (at 175.006 90.17 0) (hide yes) (show_name no) (do_not_autoplace no) (effects (font (size 1.27 1.27))))
  (property "Height" "" (at 175.006 90.17 0) (show_name no) (do_not_autoplace no) (effects (font (size 1.27 1.27))))
  (property "MANUFACTURER" "" (at 175.006 90.17 0) (show_name no) (do_not_autoplace no) (effects (font (size 1.27 1.27))))
  (property "MAXIMUM_PACKAGE_HEIGHT" "" (at 175.006 90.17 0) (show_name no) (do_not_autoplace no) (effects (font (size 1.27 1.27))))
  (property "Manufacturer_Name" "" (at 175.006 90.17 0) (show_name no) (do_not_autoplace no) (effects (font (size 1.27 1.27))))
  (property "Manufacturer_Part_Number" "" (at 175.006 90.17 0) (show_name no) (do_not_autoplace no) (effects (font (size 1.27 1.27))))
  (property "Mouser Part Number" "" (at 175.006 90.17 0) (show_name no) (do_not_autoplace no) (effects (font (size 1.27 1.27))))
  (property "Mouser Price/Stock" "" (at 175.006 90.17 0) (show_name no) (do_not_autoplace no) (effects (font (size 1.27 1.27))))
  (property "PARTREV" "" (at 175.006 90.17 0) (show_name no) (do_not_autoplace no) (effects (font (size 1.27 1.27))))
  (property "STANDARD" "" (at 175.006 90.17 0) (show_name no) (do_not_autoplace no) (effects (font (size 1.27 1.27))))
  (pin "39")
  (pin "30")
  (pin "33")
  (pin "27")
  (pin "24")
  (pin "22")
  (pin "21")
  (pin "23")
  (pin "28")
  (pin "36")
  (pin "38")
  (pin "35")
  (pin "29")
  (pin "40")
  (pin "26")
  (pin "25")
  (pin "34")
  (pin "32")
  (pin "37")
  (pin "31"))
 (sheet
  (at 86.36 63.5)
  (size 26.67 75.946)
  (exclude_from_sim no)
  (in_bom yes)
  (on_board yes)
  (dnp no)
  (fields_autoplaced yes)
  (stroke (width 0.1524) (type solid))
  (fill (color 0 0 0 0))
  (property "Sheetname" "RP2350B" (at 86.36 62.7884 0) (show_name no) (do_not_autoplace no) (effects (font (size 1.27 1.27)) (justify left bottom)))
  (property "Sheetfile" "rp2350b.kicad_sch" (at 86.36 140.0306 0) (hide yes) (show_name no) (do_not_autoplace no) (effects (font (size 1.27 1.27)) (justify left top)))
  (pin "D+" input (at 113.03 66.04 0) (effects (font (size 1.27 1.27)) (justify right)))
  (pin "D-" input (at 113.03 68.58 0) (effects (font (size 1.27 1.27)) (justify right)))
  (pin "GPIO0" input (at 113.03 71.12 0) (effects (font (size 1.27 1.27)) (justify right)))
  (pin "GPIO1" input (at 113.03 73.66 0) (effects (font (size 1.27 1.27)) (justify right)))
  (pin "GPIO2" input (at 113.03 76.2 0) (effects (font (size 1.27 1.27)) (justify right)))
  (pin "GPIO3" input (at 113.03 78.74 0) (effects (font (size 1.27 1.27)) (justify right)))
  (pin "GPIO4" input (at 113.03 81.28 0) (effects (font (size 1.27 1.27)) (justify right)))
  (pin "GPIO5" input (at 113.03 83.82 0) (effects (font (size 1.27 1.27)) (justify right)))
  (pin "GPIO6" input (at 113.03 86.36 0) (effects (font (size 1.27 1.27)) (justify right)))
  (pin "GPIO7" input (at 113.03 88.9 0) (effects (font (size 1.27 1.27)) (justify right)))
  (pin "GPIO8" input (at 113.03 91.44 0) (effects (font (size 1.27 1.27)) (justify right)))
  (pin "GPIO9" input (at 113.03 93.98 0) (effects (font (size 1.27 1.27)) (justify right)))
  (pin "GPIO10" input (at 113.03 96.52 0) (effects (font (size 1.27 1.27)) (justify right)))
  (pin "GPIO11" input (at 113.03 99.06 0) (effects (font (size 1.27 1.27)) (justify right)))
  (pin "GPIO12" input (at 113.03 101.6 0) (effects (font (size 1.27 1.27)) (justify right)))
  (pin "GPIO13" input (at 113.03 104.14 0) (effects (font (size 1.27 1.27)) (justify right)))
  (pin "GPIO14" input (at 113.03 106.68 0) (effects (font (size 1.27 1.27)) (justify right)))
  (pin "GPIO15" input (at 113.03 109.22 0) (effects (font (size 1.27 1.27)) (justify right)))
  (pin "GPIO16" input (at 113.03 111.76 0) (effects (font (size 1.27 1.27)) (justify right)))
  (pin "GPIO17" input (at 113.03 114.3 0) (effects (font (size 1.27 1.27)) (justify right)))
  (pin "GPIO18" input (at 113.03 116.84 0) (effects (font (size 1.27 1.27)) (justify right)))
  (pin "GPIO19" input (at 113.03 119.38 0) (effects (font (size 1.27 1.27)) (justify right)))
  (pin "GPIO20" input (at 113.03 121.92 0) (effects (font (size 1.27 1.27)) (justify right)))
  (pin "GPIO21" input (at 113.03 124.46 0) (effects (font (size 1.27 1.27)) (justify right)))
  (pin "GPIO22" input (at 113.03 127 0) (effects (font (size 1.27 1.27)) (justify right)))
  (pin "GPIO23" input (at 86.36 66.04 180) (effects (font (size 1.27 1.27)) (justify left)))
  (pin "GPIO24" input (at 86.36 68.58 180) (effects (font (size 1.27 1.27)) (justify left)))
  (pin "GPIO26" input (at 113.03 129.54 0) (effects (font (size 1.27 1.27)) (justify right)))
  (pin "GPIO27" input (at 113.03 132.08 0) (effects (font (size 1.27 1.27)) (justify right)))
  (pin "GPIO28" input (at 113.03 134.62 0) (effects (font (size 1.27 1.27)) (justify right)))
  (pin "GPIO29" input (at 86.36 73.66 180) (effects (font (size 1.27 1.27)) (justify left)))
  (pin "GPIO30" input (at 86.36 76.2 180) (effects (font (size 1.27 1.27)) (justify left)))
  (pin "GPIO31" input (at 86.36 78.74 180) (effects (font (size 1.27 1.27)) (justify left)))
  (pin "GPIO32" input (at 86.36 81.28 180) (effects (font (size 1.27 1.27)) (justify left)))
  (pin "GPIO33" input (at 86.36 83.82 180) (effects (font (size 1.27 1.27)) (justify left)))
  (pin "GPIO34" input (at 86.36 86.36 180) (effects (font (size 1.27 1.27)) (justify left)))
  (pin "GPIO35" input (at 86.36 88.9 180) (effects (font (size 1.27 1.27)) (justify left)))
  (pin "GPIO36" input (at 86.36 91.44 180) (effects (font (size 1.27 1.27)) (justify left)))
  (pin "GPIO37" input (at 86.36 93.98 180) (effects (font (size 1.27 1.27)) (justify left)))
  (pin "GPIO38" input (at 86.36 96.52 180) (effects (font (size 1.27 1.27)) (justify left)))
  (pin "GPIO39" input (at 86.36 99.06 180) (effects (font (size 1.27 1.27)) (justify left)))
  (pin "GPIO40" input (at 86.36 101.6 180) (effects (font (size 1.27 1.27)) (justify left)))
  (pin "GPIO41" input (at 86.36 104.14 180) (effects (font (size 1.27 1.27)) (justify left)))
  (pin "GPIO42" input (at 86.36 106.68 180) (effects (font (size 1.27 1.27)) (justify left)))
  (pin "GPIO43" input (at 86.36 109.22 180) (effects (font (size 1.27 1.27)) (justify left)))
  (pin "GPIO44" input (at 86.36 111.76 180) (effects (font (size 1.27 1.27)) (justify left)))
  (pin "GPIO45" input (at 86.36 114.3 180) (effects (font (size 1.27 1.27)) (justify left)))
  (pin "GPIO46" input (at 86.36 116.84 180) (effects (font (size 1.27 1.27)) (justify left)))
  (pin "GPIO47" input (at 86.36 119.38 180) (effects (font (size 1.27 1.27)) (justify left)))
  (pin "RUN" input (at 113.03 137.16 0) (effects (font (size 1.27 1.27)) (justify right))))
 (sheet
  (at 140.716 64.77)
  (size 12.7 5.08)
  (exclude_from_sim no)
  (in_bom yes)
  (on_board yes)
  (dnp no)
  (fields_autoplaced yes)
  (stroke (width 0.1524) (type solid))
  (fill (color 0 0 0 0))
  (property "Sheetname" "Power" (at 140.716 64.0584 0) (show_name no) (do_not_autoplace no) (effects (font (size 1.27 1.27)) (justify left bottom)))
  (property "Sheetfile" "power.kicad_sch" (at 140.716 70.4346 0) (hide yes) (show_name no) (do_not_autoplace no) (effects (font (size 1.27 1.27)) (justify left top)))
  (pin "D+" input (at 140.716 66.04 180) (effects (font (size 1.27 1.27)) (justify left)))
  (pin "D-" input (at 140.716 68.58 180) (effects (font (size 1.27 1.27)) (justify left))))
 (sheet_instances
  (path ""
   (page "1")))
 (embedded_fonts no))
